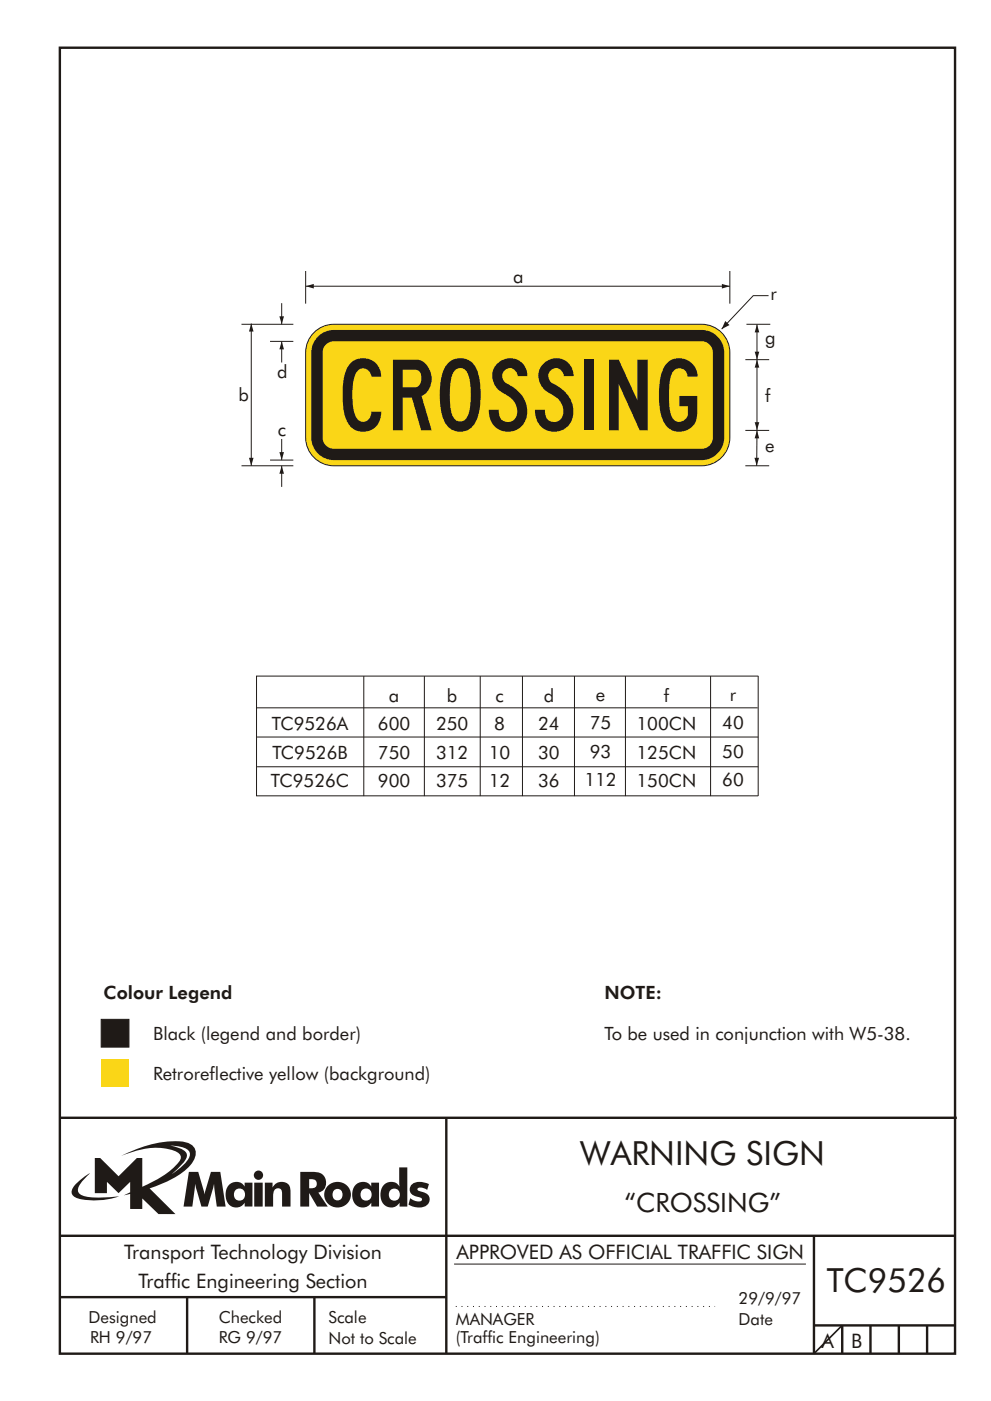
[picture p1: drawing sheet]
<svg xmlns="http://www.w3.org/2000/svg" width="210mm" height="297mm" viewBox="0 0 210 297" stroke-linecap="round" stroke-linejoin="round" font-family="sans-serif">
<g fill="none" stroke="#1f1a17" stroke-width=".51">
<path d="M12.7 10.1h189.9v276.9h-189.9zM12.7 237h190.3M94.7 236.9v50.1M12.7 262h190M12.7 275h82M39.7 275v12M66.7 275v12M172.7 262v25M172.7 281h30M178.7 281v6M184.7 281v6M190.7 281v6"/>
<path d="M196.7 281v6"/>
</g>
<path d="M96.3 268h74.7" fill="none" stroke="#1f1a17" stroke-width=".21"/>
<path d="M96.7 277h55" fill="none" stroke="#1f1a17" stroke-width=".21" stroke-dasharray=".2 1" stroke-linecap="butt"/>
<path d="M36.1 242.9a5.8 5.8 0 0 1 3.9 1 1.58 1.58 0 0 1-.2 2.1l-1.1 1.2-2.3 1.8 .9-.9a6.5 6.5 0 0 0 2.4-3.2 2.43 2.43 0 0 0-2.3-1.7zM20.1 245.5v7.5h2.6v-2.4l2.5 2.4 2.4-2.4v2.2l-1.3 .6 1.3-.3v3.2h2.6v-2.2l3.4 3.3h3.6l-5.5-5.4a20.1 20.1 0 0 0 8.7-5 3.1 3.1 0 0 0 .8-3.8 3.8 3.8 0 0 0-3.1-1.2 25.1 25.1 0 0 0-12.4 3.1 16.1 16.1 0 0 1 11.1-1.2 1.56 1.56 0 0 1 1.5 2 17.9 17.9 0 0 1-8.1 5.7v-6.1h-1.2l-3.8 3.9-3.9-3.9zM16.2 250.9a1.82 1.82 0 0 0-.6 2.7 9.9 9.9 0 0 0 5.8 .9l1.9-.3 2-.6a22.2 22.2 0 0 1-7.7-.1 1.33 1.33 0 0 1-.8-2.2l1-1.2 1.3-1.4-1.4 .9zM65.6 250a1.13 1.13 0 0 1 1.2 .2 1.13 1.13 0 0 1 .4 1.2 1.26 1.26 0 0 1-1.6 .5zM63.7 248.5v7.3h1.9v-2.9l1.7 2.9h2.2l-2-2.9a2.25 2.25 0 0 0 1.6-2.7 2.25 2.25 0 0 0-2.6-1.7zM68.9 253.3a2.8 2.8 0 0 0 5.6 0 2.8 2.8 0 0 0-5.6 0zM71 252.3a1.15 1.15 0 0 1 1.7 1 1.15 1.15 0 0 1-1.7 1 1.46 1.46 0 0 1 0-2zM75.5 251.1a3.2 3.2 0 0 0 .4 4.7 2.13 2.13 0 0 0 2.9-.8v.8h1.6v-5.1h-1.6v.9a2.07 2.07 0 0 0-3.3-.5zM76.9 252.2a1.23 1.23 0 0 1 1.7 .3 1.23 1.23 0 0 1-.2 1.7 1.23 1.23 0 0 1-1.7-.1 1.55 1.55 0 0 1 .2-1.9zM84.7 247.5l.1 4.1a2.16 2.16 0 0 0-2.4-1 2.16 2.16 0 0 0-1.6 2 2.52 2.52 0 0 0 2.7 3.4 2.11 2.11 0 0 0 1.3-1v.8h1.6v-8.3zM82.9 252.2a1.24 1.24 0 0 1 1.9 1.1 1.24 1.24 0 0 1-1.9 1 1.47 1.47 0 0 1 0-2.1zM87.5 251a1.52 1.52 0 0 0-.5 1.7 1.52 1.52 0 0 0 1.5 1 .82 .82 0 0 1 1 .8 2.07 2.07 0 0 1-2.5-.5l-.3 1.4a3.8 3.8 0 0 0 3.9 .1 1.56 1.56 0 0 0 .5-1.7 1.56 1.56 0 0 0-1.4-1.1 1.25 1.25 0 0 1-1.1-.5 1.21 1.21 0 0 1 1.7-.1l.3 .2 .4-1.3a3.7 3.7 0 0 0-3.5 0zM40.1 248.5l-1.2 7.3h1.9l.6-4.8 1.3 4.8h1.4l1.3-4.8 .6 4.8h1.9l-1.2-7.3h-1.9l-1.4 4.8-1.3-4.8zM48.7 251.1a3.2 3.2 0 0 0 .4 4.7 2.13 2.13 0 0 0 2.8-.8v.8h1.7v-5.1h-1.7v.9a2.07 2.07 0 0 0-3.2-.5zM50.1 252.2a1.23 1.23 0 0 1 1.6 .3 1.23 1.23 0 0 1-.2 1.7 1.23 1.23 0 0 1-1.7-.1 1.55 1.55 0 0 1 .3-1.9zM53.9 250.7v5.1h1.8v-5.1zM53.8 249.2a1 1 0 0 0 2 0 1 1 0 0 0-2 0zM56.2 250.7v5.1h1.7a5.4 5.4 0 0 1 .4-3.6 .91 .91 0 0 1 1.1-.2 .91 .91 0 0 1 .4 1.1v2.7h1.8v-2.9a2 2 0 0 0-1.3-2.3 2 2 0 0 0-2.5 1.2v-1.1z" fill-rule="evenodd" fill="#1f1a17"/>
<path d="M21.5 216.1h5.9v5.9h-5.9z" fill-rule="evenodd" fill="#1f1a17" stroke="#1f1a17" stroke-width=".21"/>
<path d="M21.5 224.6h5.9v5.9h-5.9z" fill="#fad617"/>
<path d="M53.3 68.6v30.2M54.4 150.1h106.4M54.5 156.3h106.4M77.2 143.3v25.5M90 143.3v25.5M101.9 143.3v25.5M110.8 143.3v25.5M121.9 143.3v25.5M132.7 143.3v25.5M150.8 143.3v25.5M54.5 162.6h106.4M160.8 168.7h-106.4v-25.4h106.5v25.5" fill="none" stroke="#1f1a17" stroke-width=".21"/>
<path d="M178.7 281l-6 6" fill="none" stroke="#1f1a17" stroke-width=".35"/>
<g fill="#1f1a17">
<path d="M53.3 68.6l.5 1.7h-1l.5-1.7 .5 1.7z" fill-rule="evenodd"/>
<path d="M52.8 97.1h1l-.5 1.7 .5-1.7-.5 1.7z" fill-rule="evenodd"/>
</g>
<path d="M59.8 64.3v4.5" fill="none" stroke="#1f1a17" stroke-width=".21"/>
<path d="M59.3 67.1h1l-.5 1.7 .5-1.7-.5 1.7z" fill-rule="evenodd" fill="#1f1a17"/>
<path d="M59.8 93.1v4.4" fill="none" stroke="#1f1a17" stroke-width=".21"/>
<path d="M59.3 95.9h1l-.5 1.6 .5-1.6-.5 1.6z" fill-rule="evenodd" fill="#1f1a17"/>
<path d="M59.8 72.4v4.5" fill="none" stroke="#1f1a17" stroke-width=".21"/>
<path d="M59.8 72.4l.5 1.7h-1z" fill-rule="evenodd" fill="#1f1a17"/>
<path d="M59.8 98.8v4.4" fill="none" stroke="#1f1a17" stroke-width=".21"/>
<path d="M59.8 98.8l.5 1.6h-1z" fill-rule="evenodd" fill="#1f1a17"/>
<path d="M51.2 68.8h11M57.3 72.4h4.9M64.9 60.7h89.9M51.2 98.8h11M57.3 97.5h4.9" fill="none" stroke="#1f1a17" stroke-width=".21"/>
<g fill="#1f1a17">
<path d="M64.9 60.7l1.7-.5v1l-1.7-.5 1.7-.5z" fill-rule="evenodd"/>
<path d="M153.2 60.2l1.6 .5-1.6 .5v-1l1.6 .5z" fill-rule="evenodd"/>
</g>
<path d="M160.6 91.3l-.1 7.5" fill="none" stroke="#1f1a17" stroke-width=".21"/>
<g fill="#1f1a17">
<path d="M160.6 91.3l.5 1.6h-1l.5-1.6 .5 1.6z" fill-rule="evenodd"/>
<path d="M160.1 97.1h.9l-.5 1.7 .5-1.7-.5 1.7z" fill-rule="evenodd"/>
</g>
<path d="M160.6 68.8v7.5" fill="none" stroke="#1f1a17" stroke-width=".21"/>
<g fill="#1f1a17">
<path d="M160.6 68.8l.5 1.7h-1l.5-1.7 .5 1.7z" fill-rule="evenodd"/>
<path d="M160.1 74.6h1l-.5 1.7 .5-1.7-.5 1.7z" fill-rule="evenodd"/>
</g>
<path d="M160.6 76.3v14.9" fill="none" stroke="#1f1a17" stroke-width=".21"/>
<g fill="#1f1a17">
<path d="M160.6 76.3l.5 1.6h-1l.5-1.6 .5 1.6z" fill-rule="evenodd"/>
<path d="M160.1 89.5h1l-.5 1.7 .5-1.7-.5 1.7z" fill-rule="evenodd"/>
</g>
<path d="M163.1 62.7h-3.3l-6.7 7.1" fill="none" stroke="#1f1a17" stroke-width=".21"/>
<path d="M153.9 68.1l.9 .8-1.7 .9 .8-1.7-.8 1.7z" fill-rule="evenodd" fill="#1f1a17"/>
<path d="M154.8 57.5v6.9M158.1 76.3h5.1M158.4 68.8h5M158.1 98.8h5.1M158.1 91.3h5.1" fill="none" stroke="#1f1a17" stroke-width=".21"/>
<path d="M66.6 70.5a6 6 0 0 1 4.2-1.7h78.1a6 6 0 0 1 5.9 5.9v18.1a6 6 0 0 1-5.9 6h-78.1a6 6 0 0 1-6-6v-18.1a6 6 0 0 1 1.8-4.2z" fill-rule="evenodd" fill="#fad617" stroke="#1f1a17" stroke-width=".21"/>
<path d="M67.8 71.1a4.8 4.8 0 0 1 3-1.1h78.1a4.8 4.8 0 0 1 4.7 4.7v18.1a4.8 4.8 0 0 1-4.7 4.8h-78.1a4.8 4.8 0 0 1-4.8-4.8v-18.1a4.8 4.8 0 0 1 1.8-3.6z" fill-rule="evenodd" fill="#1f1a17"/>
<path d="M69.3 72.9l1-.5h.5h78.1a2.39 2.39 0 0 1 2.3 2.3v18.1a2.39 2.39 0 0 1-2.3 2.4h-78.1a2.39 2.39 0 0 1-2.4-2.4v-18.1a2.38 2.38 0 0 1 .9-1.8z" fill-rule="evenodd" fill="#fad617"/>
<path d="M64.8 57.5v6.9" fill="none" stroke="#1f1a17" stroke-width=".21"/>
<text font-size="15" fill="#1f1a17" x="72.7" y="91.2">CROSSING</text>
<g font-size="7.1" fill="#1f1a17">
<text x="123.1" y="247">WARNING SIGN</text>
<text x="175.4" y="274">TC9526</text>
</g>
<text font-size="5.6" fill="#1f1a17" x="132.5" y="256.9">“CROSSING”</text>
<g font-size="4.2" fill="#1f1a17">
<text x="26.4" y="267">Transport Technology Division</text>
<text x="96.8" y="267">APPROVED AS OFFICIAL TRAFFIC SIGN</text>
<text x="29.4" y="273.1">Traffic Engineering Section</text>
<text x="174.3" y="285.8">A</text>
<text x="180.6" y="285.8">B</text>
</g>
<g font-size="3.9" fill="#1f1a17">
<text x="108.9" y="60">a</text>
<text x="163.4" y="63.6">r</text>
<text x="162.4" y="73">g</text>
<text x="58.8" y="80.1">d</text>
<text x="50.6" y="85.1">b</text>
<text x="162.4" y="85.2">f</text>
<text x="58.9" y="92.5">c</text>
<text x="162.4" y="95.9">e</text>
<text x="82.5" y="148.7">a</text>
<text x="94.8" y="148.7">b</text>
<text x="105.1" y="148.7">c</text>
<text x="115.4" y="148.7">d</text>
<text x="126.4" y="148.5">e</text>
<text x="140.8" y="148.7">f</text>
<text x="154.8" y="148.5">r</text>
<text x="57.7" y="154.8">TC9526A</text>
<text x="80.2" y="154.8">600</text>
<text x="92.5" y="154.8">250</text>
<text x="104.9" y="154.8">8</text>
<text x="114.2" y="154.8">24</text>
<text x="125.1" y="154.6">75</text>
<text x="135" y="154.8">100CN</text>
<text x="153.2" y="154.6">40</text>
<text x="57.8" y="160.8">TC9526B</text>
<text x="80.2" y="160.9">750</text>
<text x="92.5" y="160.9">312</text>
<text x="103.7" y="160.9">10</text>
<text x="114.2" y="160.9">30</text>
<text x="125.1" y="160.7">93</text>
<text x="135" y="160.9">125CN</text>
<text x="153.2" y="160.7">50</text>
<text x="57.5" y="166.9">TC9526C</text>
<text x="80.2" y="166.9">900</text>
<text x="92.5" y="166.9">375</text>
<text x="103.7" y="166.9">12</text>
<text x="114.2" y="166.9">36</text>
<text x="124" y="166.7">112</text>
<text x="135" y="166.9">150CN</text>
<text x="153.2" y="166.7">60</text>
<text x="22" y="211.8">Colour Legend</text>
<text x="128.3" y="211.8">NOTE:</text>
<text x="32.5" y="220.5">Black (legend and border)</text>
<text x="128.3" y="220.5">To be used in conjunction with W5-38.</text>
<text x="32.5" y="229">Retroreflective yellow (background)</text>
</g>
<g font-size="3.5" fill="#1f1a17">
<text x="18.8" y="280.5">Designed</text>
<text x="46.4" y="280.5">Checked</text>
<text x="69.7" y="280.5">Scale</text>
<text x="96.7" y="281">MANAGER</text>
<text x="156.7" y="281">Date</text>
<text x="156.7" y="276.4">29/9/97</text>
<text x="19.1" y="284.8">RH 9/97</text>
<text x="46.4" y="284.8">RG 9/97</text>
<text x="69.7" y="285">Not to Scale</text>
<text x="96.7" y="284.7">(Traffic Engineering)</text>
</g>
</svg>
